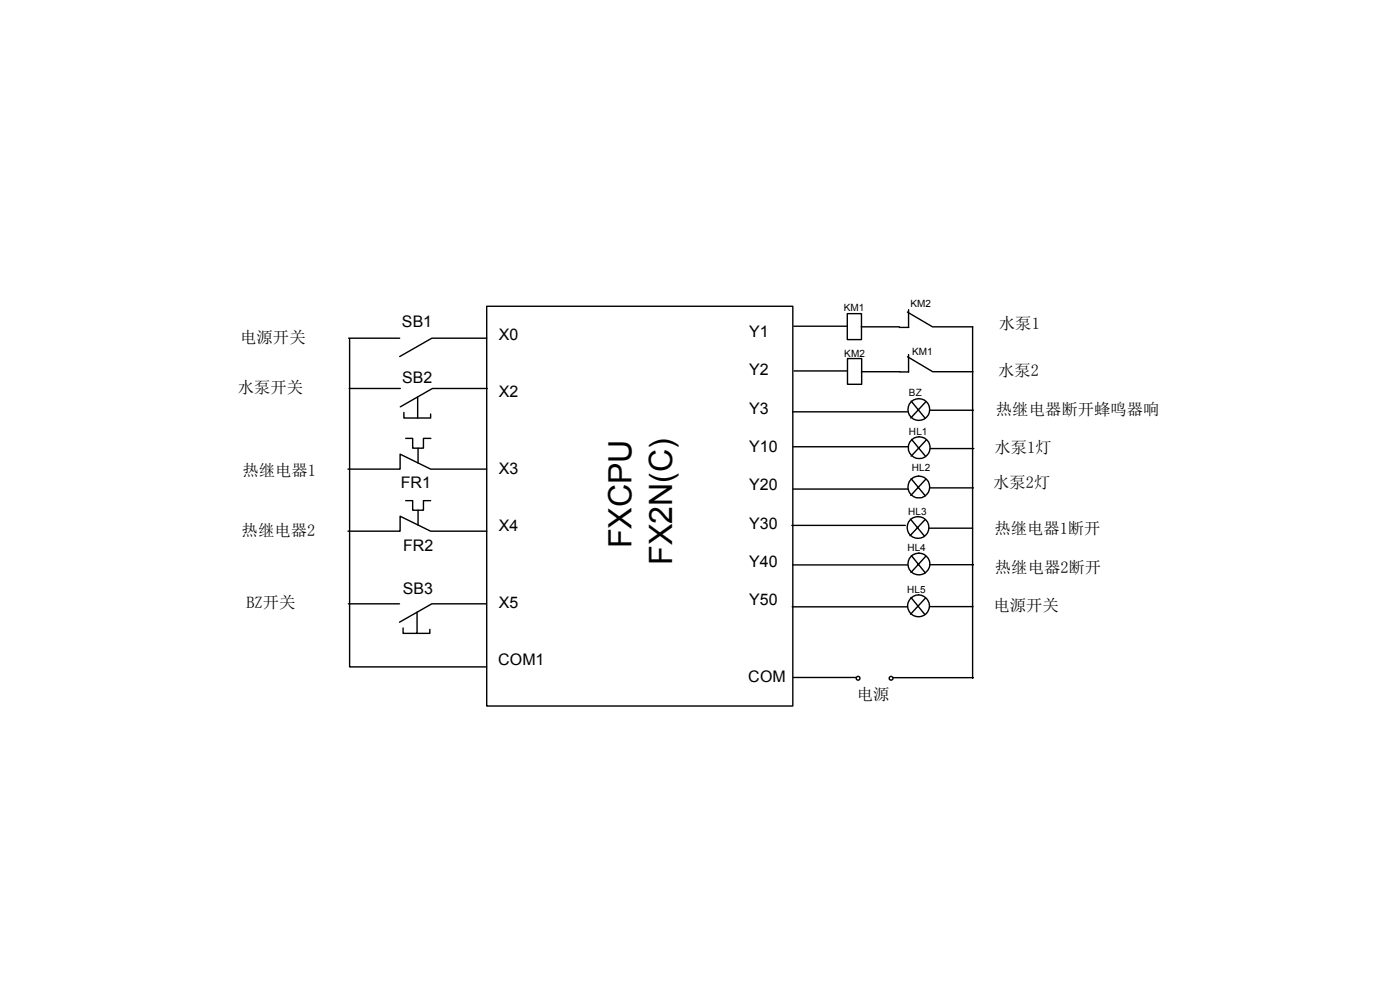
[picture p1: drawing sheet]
<svg xmlns="http://www.w3.org/2000/svg" width="297mm" height="210mm" viewBox="0 0 297 210" stroke-linecap="round" stroke-linejoin="round" font-family="sans-serif">
<g fill="none" stroke="#000" stroke-width=".3">
<path d="M74 71.7h10.8M74.2 71.8v69.7h29.1M103.3 65h64.9v84.8h-64.9zM103.3 71.7h-11.7l-6.8 3.9M168.4 69.2h11.2M168.4 78.7h11.3M179.7 66.5h3.1v5.5h-3.1zM179.8 76.1h3v5.4h-3zM182.7 69.3h8.1M182.8 78.9h8.1M190.8 69.5h2M192.5 66.2l5.3 3.1h8.6"/>
<path d="M192.5 75.7l5.4 3.2h8.5M192.7 65.7v3.7M192.7 75.2v3.7h-1.8M206.3 69.3v74.6M73.8 99.5h11.1v-3.2l6.5 3.2h11.9M74.1 82.4h10.8M86.1 93h1.4v2.1h2.3v-2.1h1.6M88.6 84.2v4.5h-2.9v-1.2M88.7 95.1v3.1M91.4 87.8v.9h-2.8M103.4 82.4h-11.7l-6.8 3.9M168.1 87.4h24.4"/>
<path d="M168.3 94.8h24.4M193.3 85.1l3 3.7M193.4 93.2l3 3.6M194.9 84.5v.1M195 92.6v.1M196.4 85.2l-3.2 3.5M196.5 93.4l-3.2 3.4M197.3 87h9.2M197.4 95.1h9.2M73.8 112.7h11.1v-3.2l6.5 3.2h11.9M86.1 106.2h1.4v2h2.3v-2h1.6M88.7 108.2v3.2"/>
<path d="M168 111.4h24.1M168.1 119.8h24.4M168.3 103.7h24.3M193.1 110.1l3 3.6M193.3 101.5l3 3.7M193.3 117.8l3 3.7M194.8 109.5v.1M194.9 100.9v.1M194.9 117.3h.1M196.2 110.3l-3.2 3.3M196.4 101.7l-3.2 3.4M196.4 118l-3.1 3.4"/>
<path d="M197.1 112h9.2M197.3 103.5h9.2M197.3 119.8h9.2M73.9 128.1h10.9M88.5 129.9v4.5h-3v-1.2M91.2 133.5v.9h-2.7M103.2 128.1h-11.6l-6.8 3.9M168.1 128.7h24.3M193.3 126.7l2.9 3.7M194.9 126.1v.1M196.3 126.9l-3.1 3.4M197.2 128.7h9.2"/>
<path d="M168.3 143.7h13.3M189.5 143.7h17"/>
<circle cx="194.9" cy="86.9" r="2.32"/>
<circle cx="195" cy="95" r="2.32"/>
<circle cx="194.7" cy="111.9" r="2.32"/>
<circle cx="194.9" cy="103.3" r="2.32"/>
<circle cx="194.9" cy="119.6" r="2.33"/>
<circle cx="194.9" cy="128.5" r="2.32"/>
<circle cx="182" cy="143.9" r=".41"/>
<circle cx="189" cy="143.9" r=".39"/>
</g>
<g font-size="6.8">
<text x="134" y="116.3" transform="rotate(-90 134 116.3)">FXCPU</text>
<text x="142.6" y="119.8" transform="rotate(-90 142.6 119.8)">FX2N(C)</text>
</g>
<g font-size="3.5">
<text x="211.9" y="69.8">水泵1</text>
<text x="51" y="72.8">电源开关</text>
<text x="50.5" y="83.4">水泵开关</text>
<text x="211.8" y="79.7">水泵2</text>
<text x="211.3" y="88">热继电器断开蜂鸣器响</text>
<text x="211" y="96">水泵1灯</text>
<text x="51.4" y="100.9">热继电器1</text>
<text x="210.7" y="103.5">水泵2灯</text>
<text x="51.3" y="113.8">热继电器2</text>
<text x="210.9" y="113.2">热继电器1断开</text>
<text x="211.1" y="121.4">热继电器2断开</text>
<text x="52.3" y="129">BZ开关</text>
<text x="210.7" y="129.6">电源开关</text>
<text x="181.7" y="148.4">电源</text>
</g>
<g font-size="3.4">
<text x="85.3" y="69.4">SB1</text>
<text x="158.9" y="71.5">Y1</text>
<text x="105.8" y="72.1">X0</text>
<text x="85.3" y="81.1">SB2</text>
<text x="158.9" y="79.6">Y2</text>
<text x="105.8" y="84.3">X2</text>
<text x="158.9" y="87.7">Y3</text>
<text x="158.9" y="95.9">Y10</text>
<text x="105.8" y="100.5">X3</text>
<text x="85" y="103.4">FR1</text>
<text x="158.9" y="104">Y20</text>
<text x="105.8" y="112.7">X4</text>
<text x="158.9" y="112.1">Y30</text>
<text x="85.5" y="116.9">FR2</text>
<text x="85.4" y="126">SB3</text>
<text x="158.9" y="120.3">Y40</text>
<text x="105.8" y="129">X5</text>
<text x="158.9" y="128.4">Y50</text>
<text x="105.7" y="141.2">COM1</text>
<text x="158.7" y="144.7">COM</text>
</g>
<g font-size="2.1">
<text x="193.1" y="65.1">KM2</text>
<text x="179" y="66">KM1</text>
<text x="179.1" y="75.6">KM2</text>
<text x="193.5" y="75.2">KM1</text>
<text x="192.8" y="84.1">BZ</text>
<text x="192.8" y="92.2">HL1</text>
<text x="193.4" y="100">HL2</text>
<text x="192.7" y="109.2">HL3</text>
<text x="192.5" y="116.8">HL4</text>
<text x="192.4" y="125.7">HL5</text>
</g>
</svg>
